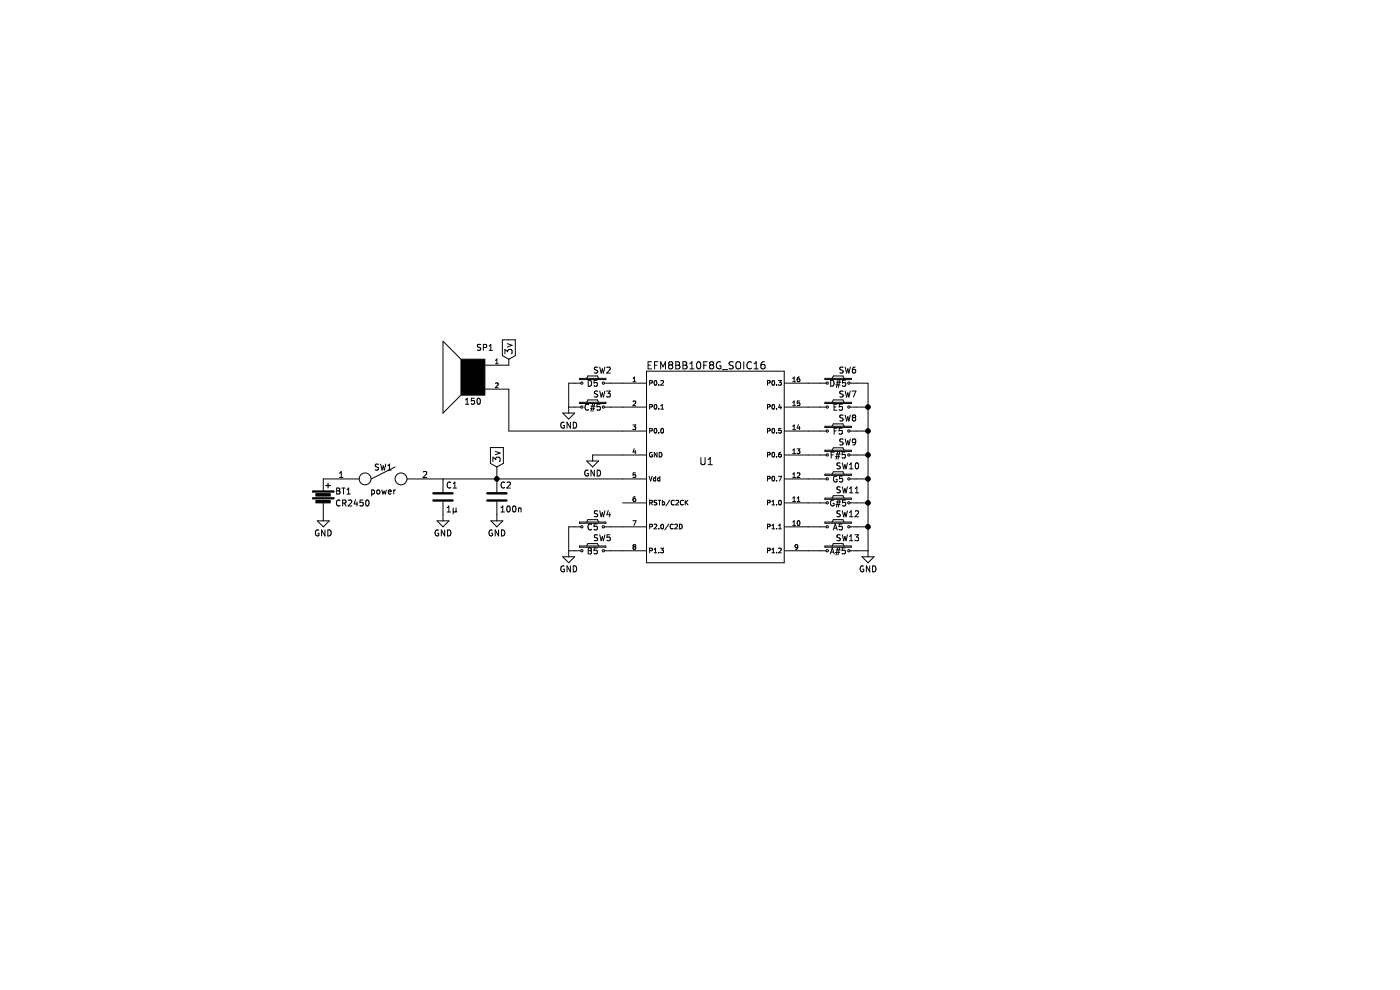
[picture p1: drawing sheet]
EESchema Schematic File Version 2
LIBS:power
LIBS:device
LIBS:transistors
LIBS:conn
LIBS:linear
LIBS:regul
LIBS:74xx
LIBS:cmos4000
LIBS:adc-dac
LIBS:memory
LIBS:xilinx
LIBS:microcontrollers
LIBS:dsp
LIBS:microchip
LIBS:analog_switches
LIBS:motorola
LIBS:texas
LIBS:intel
LIBS:audio
LIBS:interface
LIBS:digital-audio
LIBS:philips
LIBS:display
LIBS:cypress
LIBS:siliconi
LIBS:opto
LIBS:atmel
LIBS:contrib
LIBS:valves
LIBS:librairie-personnelle
LIBS:BBsynth-cache
EELAYER 25 0
EELAYER END
$Descr A4 11693 8268
encoding utf-8
Sheet 1 1
Title ""
Date ""
Rev ""
Comp ""
Comment1 ""
Comment2 ""
Comment3 ""
Comment4 ""
$EndDescr
$Comp
L EFM8BB10F8G_SOIC16 U1
U 1 1
P 6050 3900
F 0 "U1" H 5900 3950 60  0000 C CNN
F 1 "EFM8BB10F8G_SOIC16" H 5900 4750 60  0000 C CNN
F 2 "" H 6050 3900 60  0001 C CNN
F 3 "" H 6050 3900 60  0001 C CNN
	1    6050 3900
	1    0    0    -1  
$EndComp
$Comp
L C C2
U 1 1
P 4150 4150
F 0 "C2" H 4175 4250 50  0000 L CNN
F 1 "100n" H 4175 4050 50  0000 L CNN
F 2 "" H 4188 4000 50  0000 C CNN
F 3 "" H 4150 4150 50  0000 C CNN
	1    4150 4150
	1    0    0    -1  
$EndComp
$Comp
L C C1
U 1 1
P 3700 4150
F 0 "C1" H 3725 4250 50  0000 L CNN
F 1 "1µ" H 3725 4050 50  0000 L CNN
F 2 "" H 3738 4000 50  0000 C CNN
F 3 "" H 3700 4150 50  0000 C CNN
	1    3700 4150
	1    0    0    -1  
$EndComp
$Comp
L GND #PWR2
U 1 1
P 3700 4300
F 0 "#PWR2" H 3700 4050 50  0001 C CNN
F 1 "GND" H 3700 4150 50  0000 C CNN
F 2 "" H 3700 4300 50  0000 C CNN
F 3 "" H 3700 4300 50  0000 C CNN
	1    3700 4300
	1    0    0    -1  
$EndComp
$Comp
L GND #PWR3
U 1 1
P 4150 4300
F 0 "#PWR3" H 4150 4050 50  0001 C CNN
F 1 "GND" H 4150 4150 50  0000 C CNN
F 2 "" H 4150 4300 50  0000 C CNN
F 3 "" H 4150 4300 50  0000 C CNN
	1    4150 4300
	1    0    0    -1  
$EndComp
Wire Wire Line
	3700 4000 5200 4000
Connection ~ 4150 4000
$Comp
L GND #PWR6
U 1 1
P 4950 3800
F 0 "#PWR6" H 4950 3550 50  0001 C CNN
F 1 "GND" H 4950 3650 50  0000 C CNN
F 2 "" H 4950 3800 50  0000 C CNN
F 3 "" H 4950 3800 50  0000 C CNN
	1    4950 3800
	1    0    0    -1  
$EndComp
Wire Wire Line
	5200 3800 4950 3800
$Comp
L Battery BT1
U 1 1
P 2700 4150
F 0 "BT1" H 2800 4200 50  0000 L CNN
F 1 "CR2450" H 2800 4100 50  0000 L CNN
F 2 "" V 2700 4190 50  0000 C CNN
F 3 "" V 2700 4190 50  0000 C CNN
	1    2700 4150
	1    0    0    -1  
$EndComp
$Comp
L SPST SW1
U 1 1
P 3200 4000
F 0 "SW1" H 3200 4100 50  0000 C CNN
F 1 "power" H 3200 3900 50  0000 C CNN
F 2 "" H 3200 4000 50  0000 C CNN
F 3 "" H 3200 4000 50  0000 C CNN
	1    3200 4000
	1    0    0    -1  
$EndComp
$Comp
L GND #PWR1
U 1 1
P 2700 4300
F 0 "#PWR1" H 2700 4050 50  0001 C CNN
F 1 "GND" H 2700 4150 50  0000 C CNN
F 2 "" H 2700 4300 50  0000 C CNN
F 3 "" H 2700 4300 50  0000 C CNN
	1    2700 4300
	1    0    0    -1  
$EndComp
Text GLabel 4150 3900 1    60   Input ~ 0
3v
Wire Wire Line
	4150 3900 4150 4000
$Comp
L SW_PUSH_SMALL_H SW4
U 1 1
P 4950 4400
F 0 "SW4" H 5030 4510 50  0000 C CNN
F 1 "C5" H 4950 4400 50  0000 C CNN
F 2 "" H 4950 4600 50  0000 C CNN
F 3 "" H 4950 4600 50  0000 C CNN
	1    4950 4400
	1    0    0    -1  
$EndComp
$Comp
L SW_PUSH_SMALL_H SW3
U 1 1
P 4950 3400
F 0 "SW3" H 5030 3510 50  0000 C CNN
F 1 "C#5" H 4950 3400 50  0000 C CNN
F 2 "" H 4950 3600 50  0000 C CNN
F 3 "" H 4950 3600 50  0000 C CNN
	1    4950 3400
	1    0    0    -1  
$EndComp
$Comp
L SW_PUSH_SMALL_H SW2
U 1 1
P 4950 3200
F 0 "SW2" H 5030 3310 50  0000 C CNN
F 1 "D5" H 4950 3200 50  0000 C CNN
F 2 "" H 4950 3400 50  0000 C CNN
F 3 "" H 4950 3400 50  0000 C CNN
	1    4950 3200
	1    0    0    -1  
$EndComp
$Comp
L SW_PUSH_SMALL_H SW6
U 1 1
P 7000 3200
F 0 "SW6" H 7080 3310 50  0000 C CNN
F 1 "D#5" H 7000 3200 50  0000 C CNN
F 2 "" H 7000 3400 50  0000 C CNN
F 3 "" H 7000 3400 50  0000 C CNN
	1    7000 3200
	1    0    0    -1  
$EndComp
$Comp
L SW_PUSH_SMALL_H SW7
U 1 1
P 7000 3400
F 0 "SW7" H 7080 3510 50  0000 C CNN
F 1 "E5" H 7000 3400 50  0000 C CNN
F 2 "" H 7000 3600 50  0000 C CNN
F 3 "" H 7000 3600 50  0000 C CNN
	1    7000 3400
	1    0    0    -1  
$EndComp
$Comp
L SW_PUSH_SMALL_H SW8
U 1 1
P 7000 3600
F 0 "SW8" H 7080 3710 50  0000 C CNN
F 1 "F5" H 7000 3600 50  0000 C CNN
F 2 "" H 7000 3800 50  0000 C CNN
F 3 "" H 7000 3800 50  0000 C CNN
	1    7000 3600
	1    0    0    -1  
$EndComp
$Comp
L SW_PUSH_SMALL_H SW9
U 1 1
P 7000 3800
F 0 "SW9" H 7080 3910 50  0000 C CNN
F 1 "F#5" H 7000 3800 50  0000 C CNN
F 2 "" H 7000 4000 50  0000 C CNN
F 3 "" H 7000 4000 50  0000 C CNN
	1    7000 3800
	1    0    0    -1  
$EndComp
$Comp
L SW_PUSH_SMALL_H SW10
U 1 1
P 7000 4000
F 0 "SW10" H 7080 4110 50  0000 C CNN
F 1 "G5" H 7000 4000 50  0000 C CNN
F 2 "" H 7000 4200 50  0000 C CNN
F 3 "" H 7000 4200 50  0000 C CNN
	1    7000 4000
	1    0    0    -1  
$EndComp
$Comp
L SW_PUSH_SMALL_H SW11
U 1 1
P 7000 4200
F 0 "SW11" H 7080 4310 50  0000 C CNN
F 1 "G#5" H 7000 4200 50  0000 C CNN
F 2 "" H 7000 4400 50  0000 C CNN
F 3 "" H 7000 4400 50  0000 C CNN
	1    7000 4200
	1    0    0    -1  
$EndComp
$Comp
L SW_PUSH_SMALL_H SW12
U 1 1
P 7000 4400
F 0 "SW12" H 7080 4510 50  0000 C CNN
F 1 "A5" H 7000 4400 50  0000 C CNN
F 2 "" H 7000 4600 50  0000 C CNN
F 3 "" H 7000 4600 50  0000 C CNN
	1    7000 4400
	1    0    0    -1  
$EndComp
$Comp
L SW_PUSH_SMALL_H SW13
U 1 1
P 7000 4600
F 0 "SW13" H 7080 4710 50  0000 C CNN
F 1 "A#5" H 7000 4600 50  0000 C CNN
F 2 "" H 7000 4800 50  0000 C CNN
F 3 "" H 7000 4800 50  0000 C CNN
	1    7000 4600
	1    0    0    -1  
$EndComp
$Comp
L SW_PUSH_SMALL_H SW5
U 1 1
P 4950 4600
F 0 "SW5" H 5030 4710 50  0000 C CNN
F 1 "B5" H 4950 4600 50  0000 C CNN
F 2 "" H 4950 4800 50  0000 C CNN
F 3 "" H 4950 4800 50  0000 C CNN
	1    4950 4600
	1    0    0    -1  
$EndComp
Wire Wire Line
	5100 3200 5200 3200
Wire Wire Line
	5100 3400 5200 3400
Wire Wire Line
	6750 3200 6850 3200
Wire Wire Line
	6750 3400 6850 3400
Wire Wire Line
	6750 3600 6850 3600
Wire Wire Line
	6750 3800 6850 3800
Wire Wire Line
	6750 4000 6850 4000
Wire Wire Line
	6750 4200 6850 4200
Wire Wire Line
	6750 4400 6850 4400
Wire Wire Line
	6750 4600 6850 4600
Wire Wire Line
	5100 4600 5200 4600
Wire Wire Line
	7150 3200 7250 3200
$Comp
L SPEAKER SP1
U 1 1
P 3950 3150
F 0 "SP1" H 3850 3400 50  0000 C CNN
F 1 "150" H 3950 2950 50  0000 C CNN
F 2 "" H 3950 3150 50  0000 C CNN
F 3 "" H 3950 3150 50  0000 C CNN
	1    3950 3150
	-1   0    0    -1  
$EndComp
Text GLabel 4250 3000 1    60   Input ~ 0
3v
Wire Wire Line
	4250 3000 4250 3050
Wire Wire Line
	4750 3200 4800 3200
Wire Wire Line
	4750 3400 4800 3400
Wire Wire Line
	7150 3400 7250 3400
Wire Wire Line
	7250 3600 7150 3600
Wire Wire Line
	7250 3800 7150 3800
Wire Wire Line
	7250 4000 7150 4000
Wire Wire Line
	7250 4200 7150 4200
Wire Wire Line
	7250 4400 7150 4400
Wire Wire Line
	7250 4600 7150 4600
Wire Wire Line
	4800 4600 4750 4600
Wire Wire Line
	7250 3200 7250 4600
Connection ~ 7250 3400
Connection ~ 7250 3600
Connection ~ 7250 3800
Connection ~ 7250 4000
Connection ~ 7250 4200
Connection ~ 7250 4400
Wire Wire Line
	4750 4600 4750 4400
Wire Wire Line
	4750 3200 4750 3400
$Comp
L GND #PWR4
U 1 1
P 4750 3400
F 0 "#PWR4" H 4750 3150 50  0001 C CNN
F 1 "GND" H 4750 3250 50  0000 C CNN
F 2 "" H 4750 3400 50  0000 C CNN
F 3 "" H 4750 3400 50  0000 C CNN
	1    4750 3400
	1    0    0    -1  
$EndComp
$Comp
L GND #PWR5
U 1 1
P 4750 4600
F 0 "#PWR5" H 4750 4350 50  0001 C CNN
F 1 "GND" H 4750 4450 50  0000 C CNN
F 2 "" H 4750 4600 50  0000 C CNN
F 3 "" H 4750 4600 50  0000 C CNN
	1    4750 4600
	1    0    0    -1  
$EndComp
$Comp
L GND #PWR7
U 1 1
P 7250 4600
F 0 "#PWR7" H 7250 4350 50  0001 C CNN
F 1 "GND" H 7250 4450 50  0000 C CNN
F 2 "" H 7250 4600 50  0000 C CNN
F 3 "" H 7250 4600 50  0000 C CNN
	1    7250 4600
	1    0    0    -1  
$EndComp
Wire Wire Line
	4250 3250 4250 3600
Wire Wire Line
	4250 3600 5200 3600
Wire Wire Line
	5100 4400 5200 4400
Wire Wire Line
	4750 4400 4800 4400
$EndSCHEMATC
